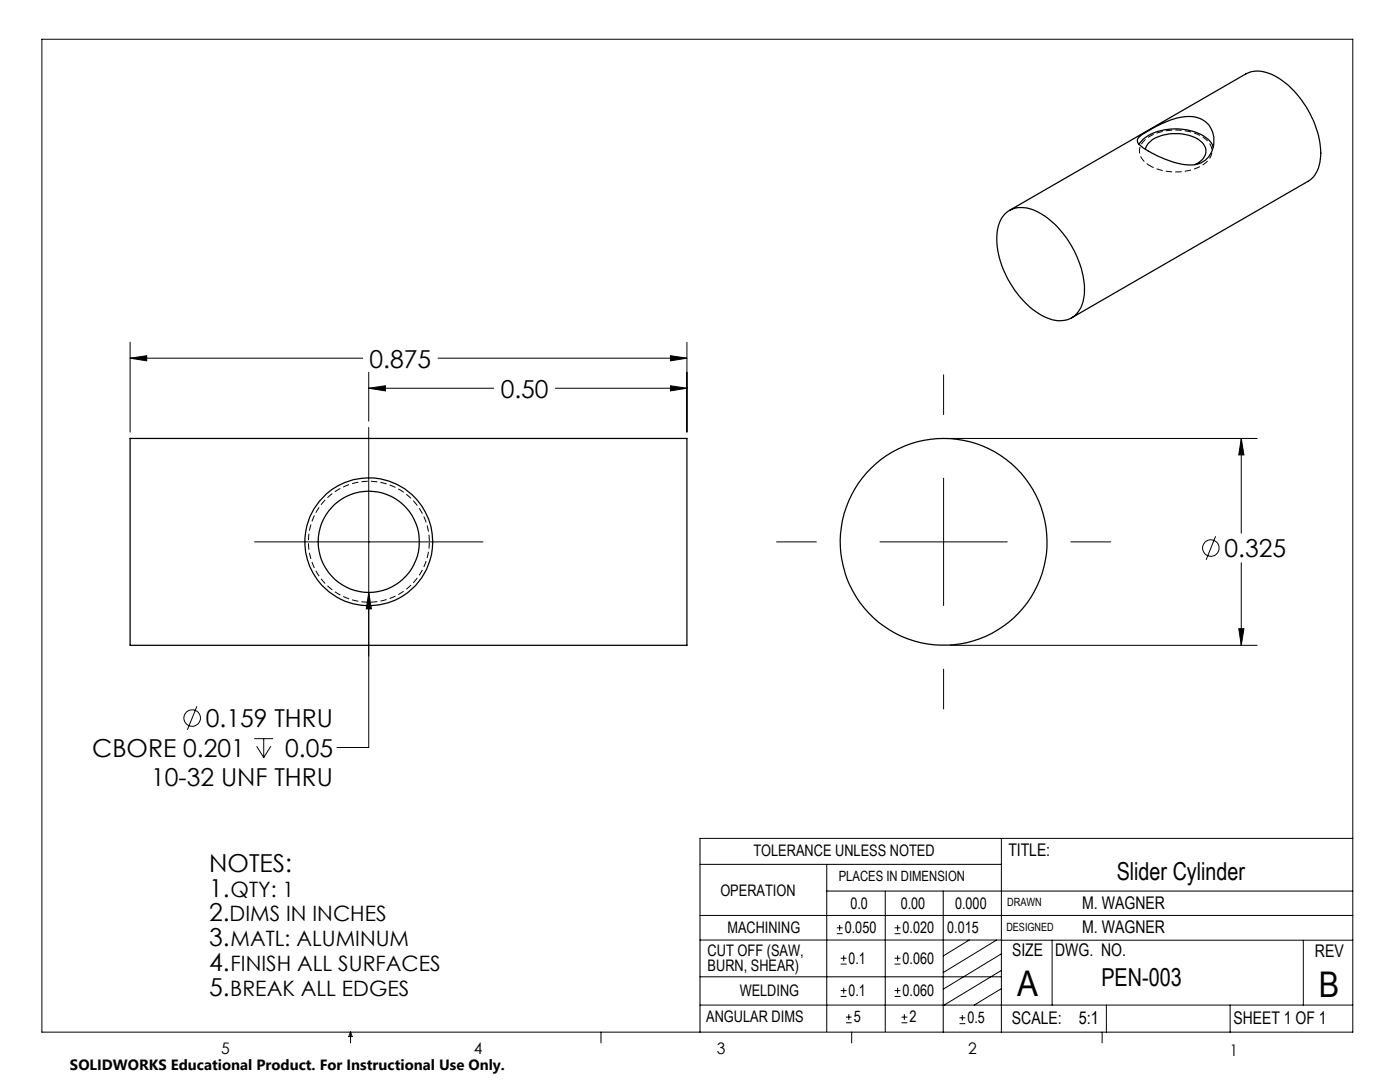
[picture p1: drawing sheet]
<svg xmlns="http://www.w3.org/2000/svg" width="279mm" height="216mm" viewBox="0 0 279 216" stroke-linecap="round" stroke-linejoin="round" font-family="sans-serif">
<g fill="none" stroke="#000" stroke-width=".2">
<path d="M8.4 7.8h261.6v198.2h-261.6zM26 71.5l3.3-.5v1zM26 68.3v17.9M26 71.5h46.4M73.6 77.5l3.3-.5v1zM73.6 74.3v9.7M73.6 77.5h24.9M87.4 71.5h49.7M110.8 77.5h26.3M133.8 71l3.3 .5-3.3 .5zM133.8 77l3.3 .5-3.3 .5zM137.1 68.3v17.9"/>
<path d="M188.3 74.8v7.9M73.6 85.3v63.9h-6.4M188.3 95.4v25.4M189.6 87.5h61.3M247.7 87.5l.5 3.3h-1zM247.7 87.5v18.9M50.8 108.1h45.6M73.6 118.2l.5 3.3h-1zM155 108.1h7.9M175.6 108.1h25.4M213.7 108.1h8M242.6 107l-1.9 4.7"/>
<path d="M247.7 112.3v16.5M188.3 133.5v8M189.6 128.8h61.3M247.2 125.4h1l-.5 3.4zM39.3 140.9l-1.9 4.7M50.7 147.4h3.8M51.2 148.9l1.4 2.3M52.6 147.4v3.8M54 148.9l-1.4 2.3M139.7 172.5h60.1M165 177.8h105M165 172.5v33.3"/>
<path d="M176.7 177.8v28M188.2 177.8v28.2M199.8 167.3v38.7M270 167.3h-130.3v38.7M139.7 182.7h130.3M139.7 187.6h60.2M139.7 194.9h60.1M167 186.3h1.2M167 185.1h1.2M167.6 184.6v1.1M167.8 198.8h1.1M167.8 197.7h1.1"/>
<path d="M167.8 192.4h1.1M167.8 191.2h1.1M168.4 190.6v1.2M168.4 197.1v1.2M178.5 198.8h1.2M178.5 197.7h1.2M178.5 192.4h1.2M178.5 191.2h1.2M178.5 186.3h1.2M178.5 185.1h1.2M179.1 184.6v1.1M179.1 190.6v1.2"/>
<path d="M179.1 197.1v1.2M193.4 187.6l-5.2 3.1M198.9 187.6l-10.7 6.5M199.8 187.6h70.2M199.8 197.3l-5.4 3.3M199.8 193.6l-11.6 7.1M199.8 190.3l-11.6 7.1M210 187.6v13M260.1 187.6v13M70 206v2.1M70 206l.3 .8h-.7zM119.9 206v2.1"/>
<path d="M139.7 200.6h130.3M168.8 204.1h1.2M168.8 203h1.2M169.4 202.4v1.1M170 206v2.1M179.9 204.1h1.2M179.9 203h1.2M180.5 202.4v1.1M191.5 204.3h1.2M191.5 203.1h1.2M192.1 202.5v1.2M220 206v2.1"/>
<path d="M220.8 200.6v5.4M245.5 200.6v5.4"/>
<circle cx="241.7" cy="109.3" r="1.65"/>
<circle cx="38.4" cy="143.3" r="1.65"/>
</g>
<path d="M229.5 33.1a3.1 3.1 0 0 1-1.7-4.3 8.1 8.1 0 0 1 7-2.8 8.1 8.1 0 0 1 6.7 2.8 2.96 2.96 0 0 1-1.4 4.1 11.2 11.2 0 0 1-10.6 .2" fill="none" stroke="#000" stroke-width=".2" stroke-dasharray="1.3 .6" stroke-dashoffset=".5" stroke-linecap="butt"/>
<path d="M85.7 108.1a12.1 12.1 0 0 1-17.8 10.6 12.1 12.1 0 0 1-.9-20.7 12.1 12.1 0 0 1 18.6 9.1l.1 1" fill="none" stroke="#000" stroke-width=".2" stroke-dasharray="1.3 .6" stroke-dashoffset="-.1" stroke-linecap="butt"/>
<path d="M26 71.5l3.3-.5v1zM133.8 71l3.3 .5-3.3 .5zM73.6 77.5l3.3-.5v1zM133.8 77l3.3 .5-3.3 .5zM73.6 118.2l-.5 3.3h1zM247.7 87.5l.5 3.3h-1zM247.2 125.4h1l-.5 3.4z" fill="#000"/>
<g fill="none" stroke="#000" stroke-width=".25">
<path d="M227.3 27.4a22.4 22.4 0 0 1 8.9-4.1 4.9 4.9 0 0 1 5.9 3.4 4.9 4.9 0 0 1-3.2 6.1 13 13 0 0 1-7.2-1.4l-1.8-.8a9.4 9.4 0 0 1-2.8-2.1 .87 .87 0 0 1 .2-1.1zM227.3 28.8a7.2 7.2 0 0 1 5.7-3 10 10 0 0 1 8.5 2.4l.6 1.2M228.6 29.8a4.3 4.3 0 0 1 3.6-2.8 8.9 8.9 0 0 1 7.7 1.4 2.44 2.44 0 0 1-.6 4l-.8 .4M200.5 42.7a5.5 5.5 0 0 1 6.8-.3 19 19 0 0 1 9.1 16 5.6 5.6 0 0 1-3.3 5.4 7.3 7.3 0 0 1-6.4-1.6 19.1 19.1 0 0 1-7.7-15.5 6.5 6.5 0 0 1 1.5-4zM201.5 42l47.1-27.3a5.9 5.9 0 0 1 5.8 .4 19 19 0 0 1 9.2 16.1 5.8 5.8 0 0 1-2.6 5l-47.1 27.2M26 87.5h111.1v41.3h-111.1z"/>
<circle cx="73.6" cy="108.1" r="12.8"/>
<circle cx="73.6" cy="108.1" r="10.1"/>
<circle cx="188.3" cy="108.1" r="20.6"/>
</g>
<g font-size="7.1">
<text x="203" y="198.7">A</text>
<text x="263.2" y="198.9">B</text>
</g>
<g font-size="4.9">
<text x="73.8" y="73.3">0.875</text>
<text x="99.9" y="79.3">0.50</text>
<text x="244.4" y="111.2">0.325</text>
<text x="41.1" y="145.1">0.159 THRU</text>
<text x="18.4" y="151">CBORE 0.201</text>
<text x="56.9" y="151">0.05</text>
<text x="30.2" y="156.9">10-32 UNF THRU</text>
<text x="41.8" y="174">NOTES:</text>
<text x="41.8" y="178.9">1.</text>
<text x="222.9" y="175.7">Slider Cylinder</text>
<text x="41.8" y="183.9">2.</text>
<text x="41.8" y="188.8">3.</text>
<text x="41.8" y="193.7">4.</text>
<text x="219.8" y="196.7">PEN-003</text>
<text x="41.8" y="198.7">5.</text>
</g>
<g font-size="4.2">
<text x="46" y="178.9">QTY: 1</text>
<text x="45.8" y="183.9">DIMS IN INCHES</text>
<text x="46" y="188.8">MATL: ALUMINUM</text>
<text x="46" y="193.7">FINISH ALL SURFACES</text>
<text x="46" y="198.7">BREAK ALL EDGES</text>
</g>
<g font-size="3.5">
<text x="201.2" y="170.7">TITLE:</text>
<text x="216" y="181.4">M. WAGNER</text>
<text x="202" y="190.8">SIZE</text>
<text x="210.6" y="190.8">DWG. NO.</text>
<text x="216" y="186.2">M. WAGNER</text>
<text x="262.4" y="190.9">REV</text>
<text x="201.9" y="204.4">SCALE:</text>
<text x="215.3" y="204.4">5:1</text>
<text x="246.2" y="204.4">SHEET 1 OF 1</text>
</g>
<g font-size="3.2">
<text x="150.4" y="170.8">TOLERANCE UNLESS NOTED</text>
<text x="143.8" y="178.9">OPERATION</text>
<text x="169.7" y="181.4">0.0</text>
<text x="179.8" y="181.4">0.00</text>
<text x="190.6" y="181.4">0.000</text>
<text x="141.2" y="190.7">CUT OFF (SAW,</text>
<text x="145.2" y="186.2">MACHINING</text>
<text x="168.6" y="186.2">0.050</text>
<text x="180.1" y="186.2">0.020</text>
<text x="189.1" y="186.2">0.015</text>
<text x="141.2" y="193.8">BURN, SHEAR)</text>
<text x="169.4" y="192.3">0.1</text>
<text x="180.1" y="192.3">0.060</text>
<text x="147.6" y="198.7">WELDING</text>
<text x="169.4" y="198.7">0.1</text>
<text x="180.1" y="198.7">0.060</text>
<text x="140.9" y="204">ANGULAR DIMS</text>
<text x="170.4" y="204">5</text>
<text x="181.5" y="204">2</text>
<text x="193.1" y="204.2">0.5</text>
<text x="44.2" y="210.4">5</text>
<text x="94.6" y="210.3">4</text>
<text x="143.1" y="210.4">3</text>
<text x="193.2" y="210.3">2</text>
<text x="245.4" y="210.6">1</text>
</g>
<text font-size="3" x="14" y="213.5">SOLIDWORKS Educational Product. For Instructional Use Only.</text>
<text font-size="2.8" x="167.4" y="175.7">PLACES IN DIMENSION</text>
<g font-size="2.3">
<text x="200.8" y="185.7">DESIGNED</text>
<text x="201" y="180.9">DRAWN</text>
</g>
</svg>
